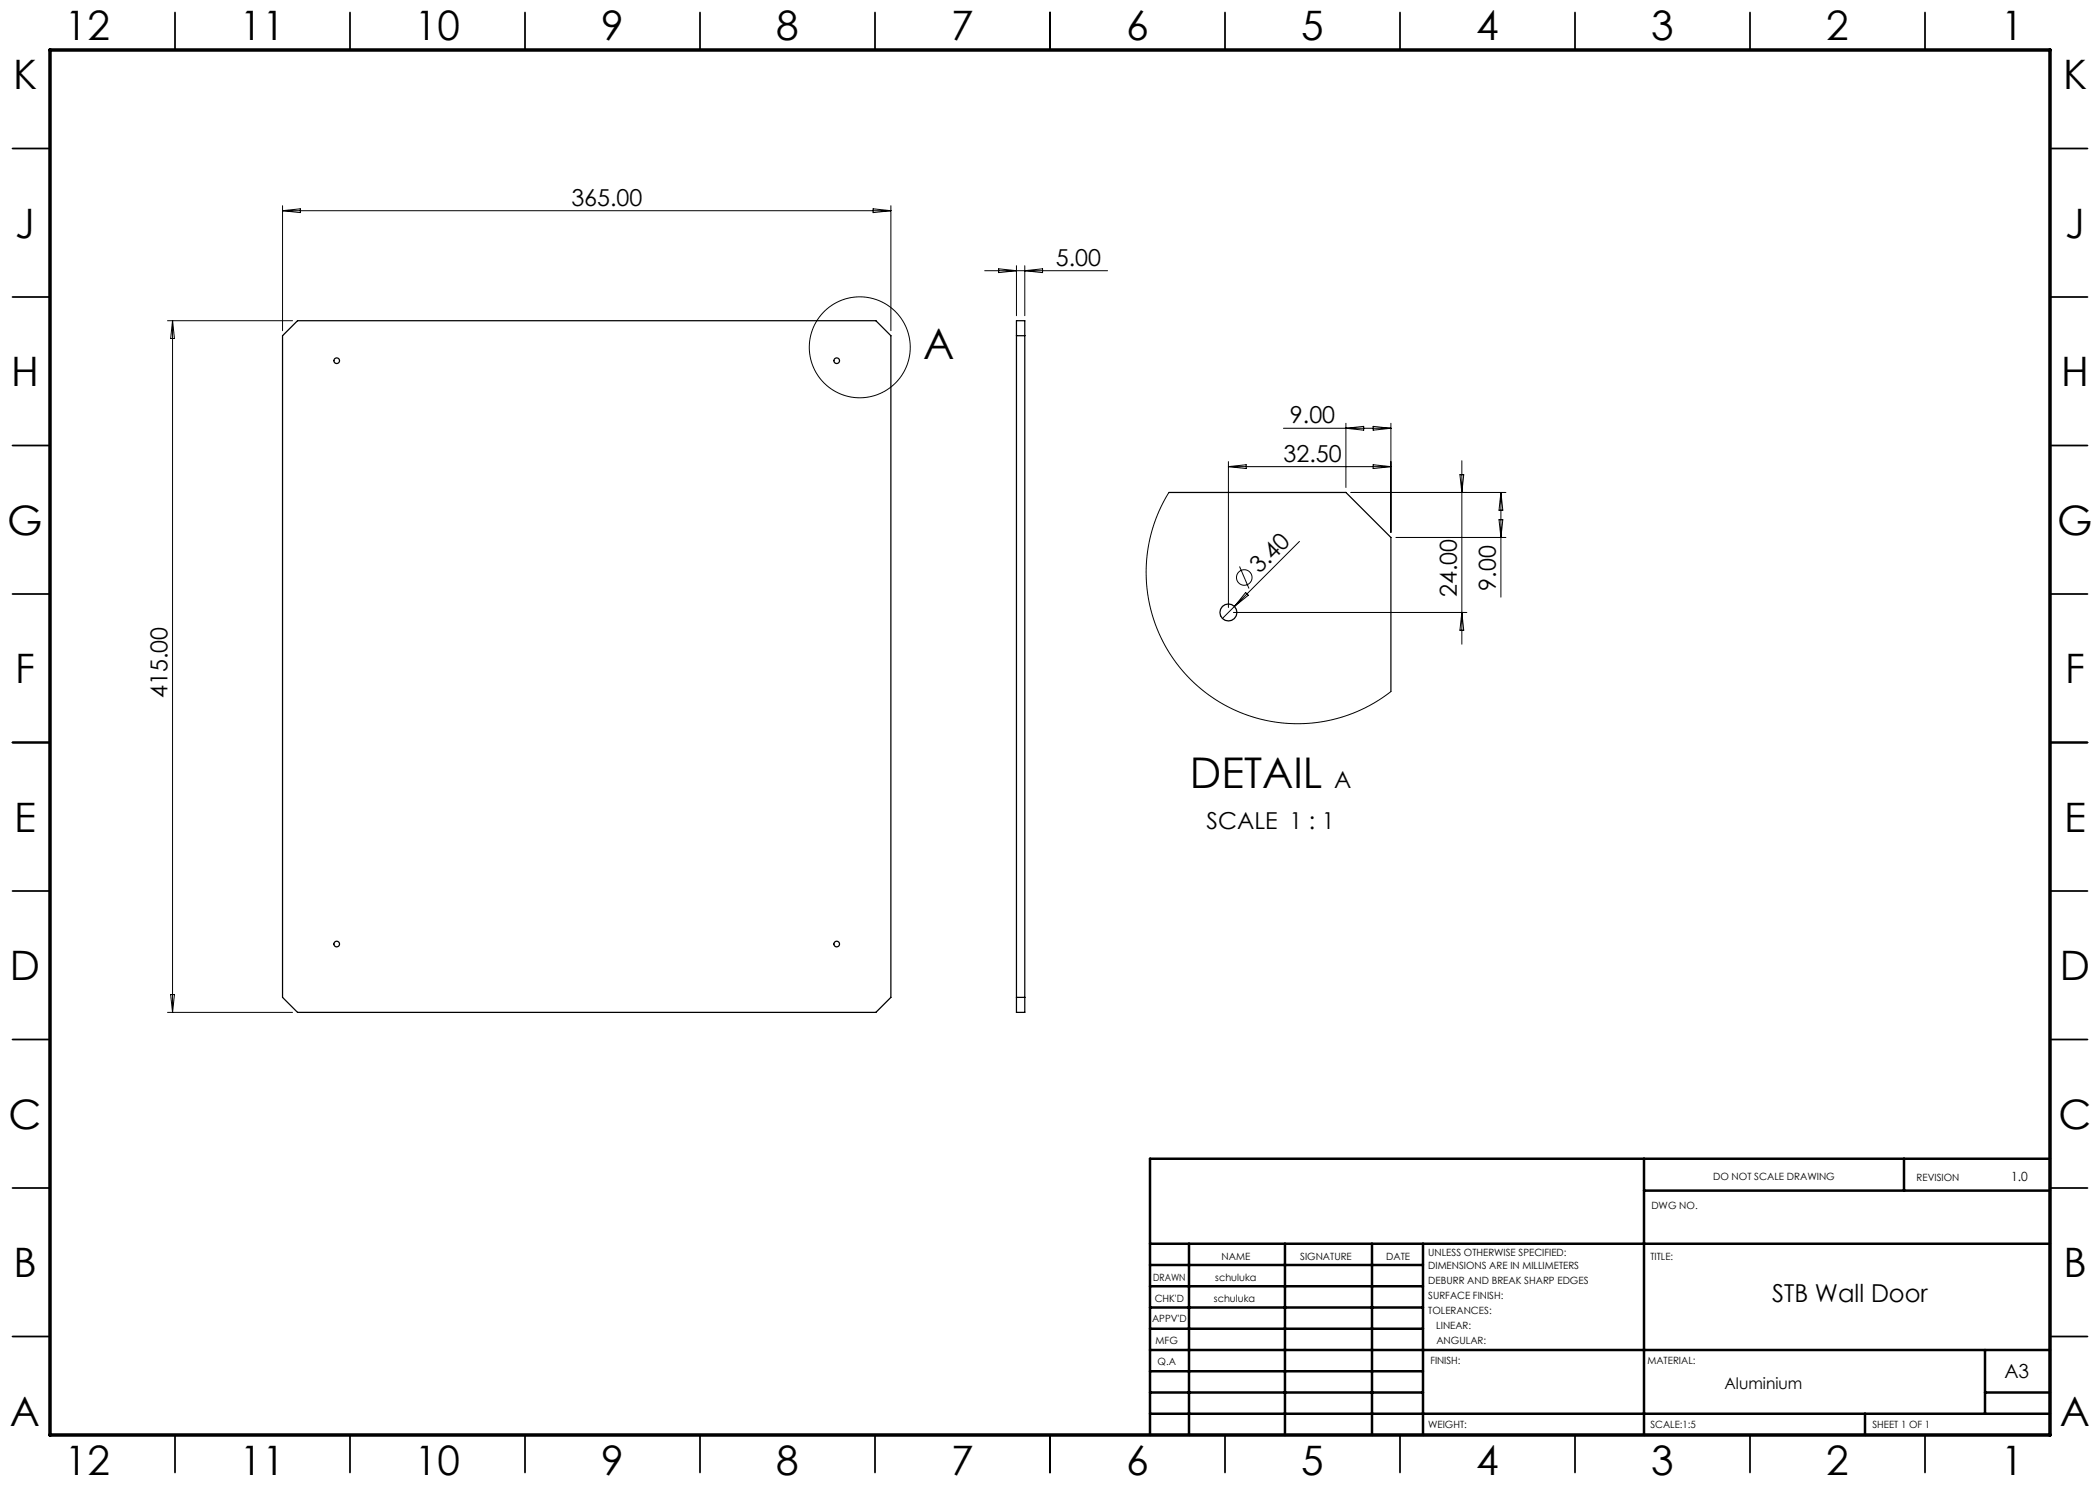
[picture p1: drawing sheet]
<svg xmlns="http://www.w3.org/2000/svg" width="420mm" height="297mm" viewBox="0 0 420 297" stroke-linecap="round" stroke-linejoin="round" font-family="sans-serif">
<g fill="none" stroke="#000" stroke-width=".25">
<path d="M56.5 67.1l3-3h115.7l3 3v132.4l-3 3h-115.7l-3-3zM203.3 64.1h1.7v138.4h-1.7zM203.3 67.1h1.7M233.8 98.5h35.4l9 9v30.8M203.3 199.5h1.7"/>
<circle cx="67.3" cy="72.1" r=".57"/>
<circle cx="167.3" cy="72.1" r=".57"/>
<circle cx="245.7" cy="122.5" r="1.7"/>
<circle cx="67.3" cy="188.8" r=".57"/>
<circle cx="167.3" cy="188.8" r=".57"/>
</g>
<g fill="none" stroke="#000" stroke-width=".2">
<path d="M56.5 41.1v25M56.5 42.1h121.7M56.5 42.1l3.6-.3v.7zM174.6 41.8l3.6 .3-3.6 .4zM178.2 41.1v25M196.9 54.1h24.6M199.7 53.8l3.6 .3-3.6 .4zM203.3 53.1v10M205 53.1v10M205 54.1l3.5-.3v.7zM33.5 64.1h25M34.5 64.1v138.4"/>
<path d="M34.5 64.1l.4 3.6h-.8zM233.8 98.5l-1.3 2.3-1.1 2.5-.9 2.4-.7 2.7-.4 2.5-.2 2.6 .1 2.6 .2 2.7 .5 2.6 .7 2.5 1 2.5 1.1 2.4 1.4 2.2 1.5 2.2 1.7 2 1.9 1.8 2.1 1.7 2.1 1.5 2.3 1.3 2.4 1.1 2.5 .8 2.6 .7 2.6 .4 2.5 .2h2.7l2.5-.2 2.7-.5 2.5-.7 2.5-.9 2.4-1.2 2.3-1.3 2.2-1.6M245.7 92.3v29.2M245.7 93.3h32.5M245.7 93.3l3.5-.4v.8zM256.7 85.7h21.5M269.2 84.7v12.8M269.2 85.7l3.5-.4v.7zM270.2 98.5h31M274.6 85.3l3.6 .4-3.6 .3zM274.6 92.9l3.6 .4-3.6 .4zM278.2 84.7v21.8"/>
<path d="M292 94.9h.7l-.3 3.6zM292.4 92.1v36.7M300.2 98.5v20.9M300.2 98.5l.4 3.5h-.8zM247.9 113.3l1.9 4.4M249.1 118.5l.6 .5-2.8 2.3zM259.9 108.3l-15.4 15.4M279.2 107.5h22M299.8 103.9h.8l-.4 3.6zM246.7 122.5h46.7M292.4 122.5l.3 3.5h-.7zM34.1 198.9h.8l-.4 3.6z"/>
<path d="M33.5 202.5h25"/>
<circle cx="172" cy="69.5" r="10.1"/>
<circle cx="248.9" cy="115.5" r="1.56"/>
</g>
<g fill="none" stroke="#000" stroke-width=".35">
<path d="M35 2.5v7.5M70 2.5v7.5M105 2.5v7.5M140 2.5v7.5M175 2.5v7.5M210 2.5v7.5M245 2.5v7.5M280 2.5v7.5M315 2.5v7.5M350 2.5v7.5M385 2.5v7.5M2.5 29.7h7.5"/>
<path d="M410 29.7h7.5M2.5 59.4h7.5M410 59.4h7.5M2.5 89.1h7.5M410 89.1h7.5M2.5 118.8h7.5M410 118.8h7.5M2.5 148.5h7.5M410 148.5h7.5M2.5 178.2h7.5M410 178.2h7.5M2.5 207.9h7.5"/>
<path d="M410 207.9h7.5M2.5 237.6h7.5M410 237.6h7.5M2.5 267.3h7.5M410 267.3h7.5M35 287v7.5M70 287v7.5M105 287v7.5M140 287v7.5M175 287v7.5M210 287v7.5M245 287v7.5"/>
<path d="M280 287v7.5M315 287v7.5M350 287v7.5M385 287v7.5"/>
</g>
<g fill="none" stroke="#000" stroke-width=".5">
<path d="M328.8 231.8v55.2M328.8 238.1h81.2M380.8 231.8v6.3M410 231.8h-180v55.2M230 248.8h180M230 257.3h54.6M230 253h54.6M237.8 248.8v38.2M257 248.8v38.2M274.4 248.8v38.2M284.6 248.8v38.2M230 265.8h54.6"/>
<path d="M230 261.5h54.6M230 278.5h54.6M230 274.3h54.6M230 270h180M397 278.5h13M397 270v12.8M230 282.8h180M373 282.8v4.2"/>
</g>
<path d="M10 10h400v277h-400z" fill="none" stroke="#000" stroke-width=".7"/>
<g font-size="8.5">
<text x="184.6" y="71.8">A</text>
<text x="238" y="157.5">DETAIL</text>
</g>
<g font-size="8.1">
<text x="13" y="8">12</text>
<text x="48" y="8">11</text>
<text x="83" y="8">10</text>
<text x="120.2" y="8">9</text>
<text x="155.2" y="8">8</text>
<text x="190.2" y="8">7</text>
<text x="225.2" y="8">6</text>
<text x="260.2" y="8">5</text>
<text x="295.2" y="8">4</text>
<text x="330.2" y="8">3</text>
<text x="365.2" y="8">2</text>
<text x="400.2" y="8">1</text>
<text x="2.6" y="17.8">K</text>
<text x="412.6" y="17.8">K</text>
<text x="3" y="47.5">J</text>
<text x="413" y="47.5">J</text>
<text x="2.2" y="77.2">H</text>
<text x="412.2" y="77.2">H</text>
<text x="1.5" y="106.9">G</text>
<text x="411.5" y="106.9">G</text>
<text x="3" y="136.6">F</text>
<text x="413" y="136.6">F</text>
<text x="2.8" y="166.3">E</text>
<text x="412.8" y="166.3">E</text>
<text x="2" y="196">D</text>
<text x="412" y="196">D</text>
<text x="1.7" y="225.7">C</text>
<text x="411.7" y="225.7">C</text>
<text x="2.7" y="255.4">B</text>
<text x="412.7" y="255.4">B</text>
<text x="2" y="285.1">A</text>
<text x="412" y="285.1">A</text>
<text x="13" y="295">12</text>
<text x="48" y="295">11</text>
<text x="83" y="295">10</text>
<text x="120.2" y="295">9</text>
<text x="155.2" y="295">8</text>
<text x="190.2" y="295">7</text>
<text x="225.2" y="295">6</text>
<text x="260.2" y="295">5</text>
<text x="295.2" y="295">4</text>
<text x="330.2" y="295">3</text>
<text x="365.2" y="295">2</text>
<text x="400.2" y="295">1</text>
</g>
<text font-size="4.9" x="354.4" y="260.4">STB Wall Door</text>
<g font-size="4.7">
<text x="114.3" y="41.1">365.00</text>
<text x="211.2" y="53.1">5.00</text>
<text x="258" y="84.6">9.00</text>
<text x="256.7" y="92.3">32.50</text>
<text x="251.9" y="114.9" transform="rotate(-45 251.9 114.9)">3.40</text>
<text x="291.4" y="119.4" transform="rotate(-90 291.4 119.4)">24.00</text>
<text x="299.2" y="118.1" transform="rotate(-90 299.2 118.1)">9.00</text>
<text x="33.5" y="139.6" transform="rotate(-90 33.5 139.6)">415.00</text>
<text x="266.8" y="157.5">A</text>
<text x="241.3" y="165.7">SCALE 1 : 1</text>
</g>
<text font-size="3.9" x="400.9" y="275.5">A3</text>
<text font-size="3.2" x="344.9" y="277.9">Aluminium</text>
<text font-size="2.5" x="402.2" y="236.1">1.0</text>
<g font-size="2">
<text x="342.6" y="236">DO NOT SCALE DRAWING</text>
<text x="383.3" y="236.2">REVISION</text>
<text x="330.3" y="241.8">DWG NO.</text>
<text x="244.3" y="252">NAME</text>
<text x="260" y="251.9">SIGNATURE</text>
<text x="277.2" y="251.9">DATE</text>
<text x="285.6" y="251.2">UNLESS OTHERWISE SPECIFIED:</text>
<text x="330.1" y="251.9">TITLE:</text>
<text x="230.6" y="256.1">DRAWN</text>
<text x="243.1" y="256.1">schuluka</text>
<text x="285.6" y="253.7">DIMENSIONS ARE IN MILLIMETERS</text>
<text x="285.6" y="256.7">DEBURR AND BREAK SHARP EDGES</text>
<text x="230.9" y="260.3">CHK'D</text>
<text x="242.8" y="260.3">schuluka</text>
<text x="285.6" y="259.7">SURFACE FINISH:</text>
<text x="285.6" y="262.7">TOLERANCES:</text>
<text x="230.4" y="264.4">APPV'D</text>
<text x="231.1" y="268.8">MFG</text>
<text x="287.3" y="265.7">LINEAR:</text>
<text x="287.3" y="268.7">ANGULAR:</text>
<text x="231.5" y="273">Q.A</text>
<text x="286.1" y="272.9">FINISH:</text>
<text x="329.5" y="272.9">MATERIAL:</text>
<text x="285.6" y="285.5">WEIGHT:</text>
<text x="330.1" y="285.6">SCALE:1:5</text>
<text x="374.5" y="285.6">SHEET 1 OF 1</text>
</g>
</svg>
